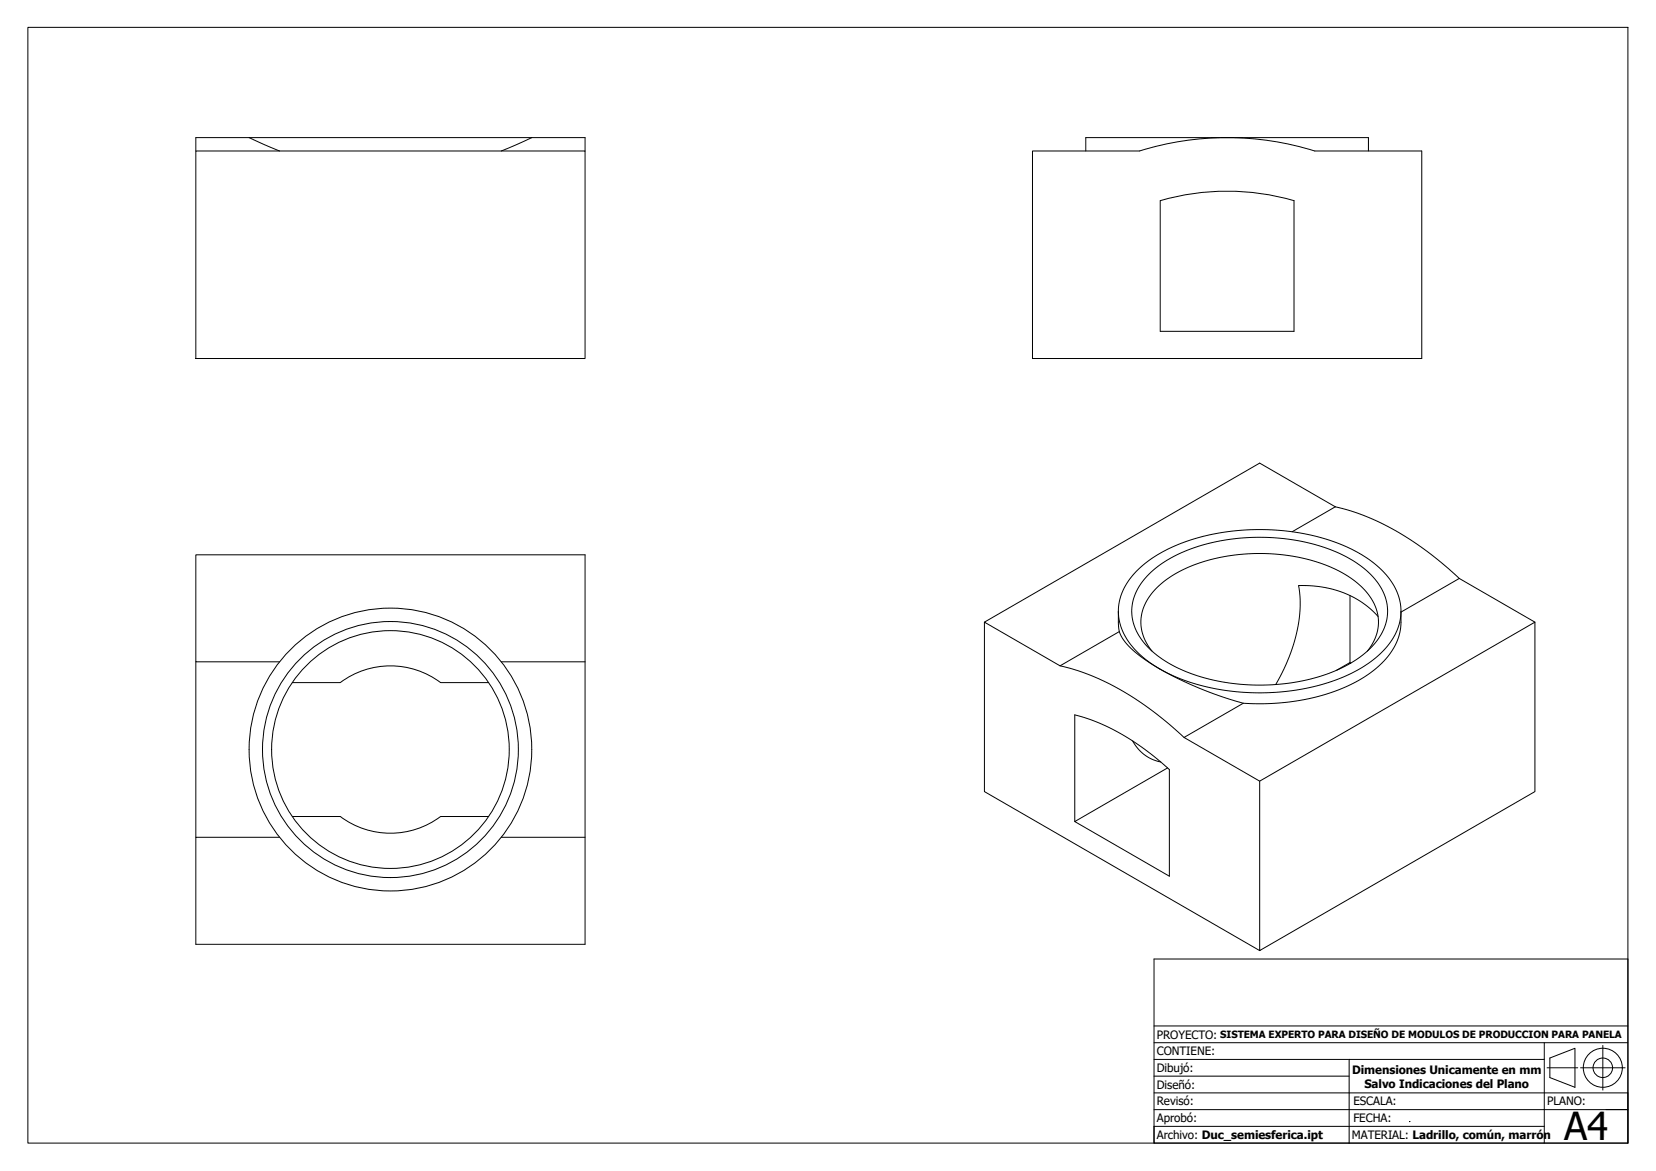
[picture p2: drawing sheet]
<svg xmlns="http://www.w3.org/2000/svg" width="297mm" height="210mm" viewBox="0 0 297 210" stroke-linecap="round" stroke-linejoin="round" font-family="sans-serif">
<!-- layer: Visible (ISO) -->
<g fill="none" stroke="#000" stroke-width=".18">
<path d="M35.1 27.1h69.8v37.2h-69.8zM35.1 27.1v-2.4h69.8v2.4M44.7 24.7l5.5 2.4M95.4 24.7l-5.5 2.4M185.2 27.1h19.2a52.7 52.7 0 0 1 31.4 0h19.2v37.2h-69.8zM194.8 27.1v-2.4h50.7v2.4M208.1 36a43.1 43.1 0 0 1 24 0v23.4h-24zM239.5 90.8a47.7 47.7 0 0 1 21 11.8l1.3 1.1M239.5 90.8l-13.6-7.8-49.3 28.5 13.5 7.9 10.7-6.2M239.5 90.8l-7.7 4.5M35.1 118.6v31.5M50.2 118.6h-15.1v-19.2h69.8v69.9h-69.8v-19.2h15.1"/>
<path d="M89.9 118.6h15M176.6 111.5v30.4l49.3 28.5M190.1 119.4a47.7 47.7 0 0 1 21 11.7l1.3 1.1M200.6 109.6v1.9a6.3 6.3 0 0 0 2.8 5.2 54.2 54.2 0 0 0 18.6 9.1 17 17 0 0 0 4.8 .3 34.4 34.4 0 0 0 19-5.5 11.7 11.7 0 0 0 5.5-9.1v-1.9M203.8 102.4a27.3 27.3 0 0 1 15-6.9 39.6 39.6 0 0 1 24.6 3.5 14.4 14.4 0 0 1 7.7 8.6 10 10 0 0 1-3.7 9.7 29.5 29.5 0 0 1-16.1 6.6 38.8 38.8 0 0 1-23.3-4 13.8 13.8 0 0 1-7.2-8.7 9.8 9.8 0 0 1 3-8.8zM206.1 103a25.6 25.6 0 0 1 14.6-6.3 35.3 35.3 0 0 1 21.7 3.6 12.4 12.4 0 0 1 6.4 7.8 9.2 9.2 0 0 1-3.6 8.7 28 28 0 0 1-16.4 5.9 33.5 33.5 0 0 1-20.1-4.4 11.4 11.4 0 0 1-5.7-8 9.1 9.1 0 0 1 3.1-7.3zM206.6 116.7a7.9 7.9 0 0 1 .6-11 23.4 23.4 0 0 1 13.8-6.2 32.5 32.5 0 0 1 20.3 3.5 11.2 11.2 0 0 1 5.9 7.5 7.9 7.9 0 0 1-1.9 6.2M242.2 106.8v12l-2.4 1.3M242.2 118.8h.1M247.2 110.5a17.9 17.9 0 0 0-14.3-5.5l.3 1.9v2.3l-.2 2.3-.5 2.3-.7 2.3-.9 2.4-2.1 4.2M261.8 103.7l13.5 7.8M261.8 103.7l-10.5 6"/>
<path d="M52.4 122.4h8.6a15 15 0 0 1 18 0M79 122.4h8.6M203.2 132.8a7.3 7.3 0 0 0 5 3.8M209.4 137.7l-16.6 9.6 17 9.8v-19.2a40.3 40.3 0 0 0-17-9.8v19.2M223 126.1l-10.6 6.1 13.5 7.8M79 146.4a15 15 0 0 1-18 0h-8.6M79 146.4h8.6M89.9 150.1h15M225.9 140l49.4-28.5v30.4l-49.4 28.5z"/>
<circle cx="70" cy="134.4" r="22.9"/>
<circle cx="70" cy="134.4" r="21.3"/>
<circle cx="70" cy="134.4" r="25.4"/>
</g>
<!-- layer: Borde (ISO) -->
<path d="M5 4.9h287v200h-287z" fill="none" stroke="#000" stroke-width=".18"/>
<g fill="none" stroke="#000" stroke-width=".18">
<path d="M207 171.9h85v33h-85zM207 198.9h85M207 195.9h85M207 186.9h85M207 183.9h85M207 189.9h35M207 192.9h35M277 189.9h-35v15M277 186.9v18M277.5 191.4h5.5M278 189.7l4.5-1.8v7l-4.5-1.7zM283.5 191.4h8"/>
<path d="M287.5 187.4v8M277 201.9h-70v3"/>
<circle cx="287.5" cy="191.4" r="3.5"/>
<circle cx="287.5" cy="191.4" r="1.75"/>
</g>
<path d="M288.1 198.9h3.9" fill="none" stroke="#000" stroke-width=".18"/>
<!-- layer: 0 -->
<path d="M252.9 201h.1" fill="none" stroke="#000" stroke-width=".18"/>
<text font-size="6.9" x="280.6" y="204.4">A4</text>
<g font-size="2.1">
<text x="207.5" y="189.2">CONTIENE:</text>
<text x="207.5" y="186.2">PROYECTO:</text>
<text x="207.5" y="195.2">Diseñó:</text>
<text x="207.5" y="192.2">Dibujó:</text>
<text x="242.5" y="192.5">Dimensiones Unicamente en mm</text>
<text x="244.7" y="194.9">Salvo Indicaciones del Plano</text>
<text x="207.5" y="201.2">Aprobó:</text>
<text x="207.5" y="198.2">Revisó:</text>
<text x="242.7" y="198.2">ESCALA:</text>
<text x="242.7" y="201.2">FECHA:</text>
<text x="277.5" y="198.2">PLANO:</text>
<text x="207.5" y="204.2">Archivo: Duc_semiesferica.ipt</text>
<text x="242.5" y="204.2">MATERIAL: Ladrillo, común, marrón</text>
</g>
<text font-size="1.8" x="218.9" y="186.1">SISTEMA EXPERTO PARA DISEÑO DE MODULOS DE PRODUCCION PARA PANELA</text>
</svg>
